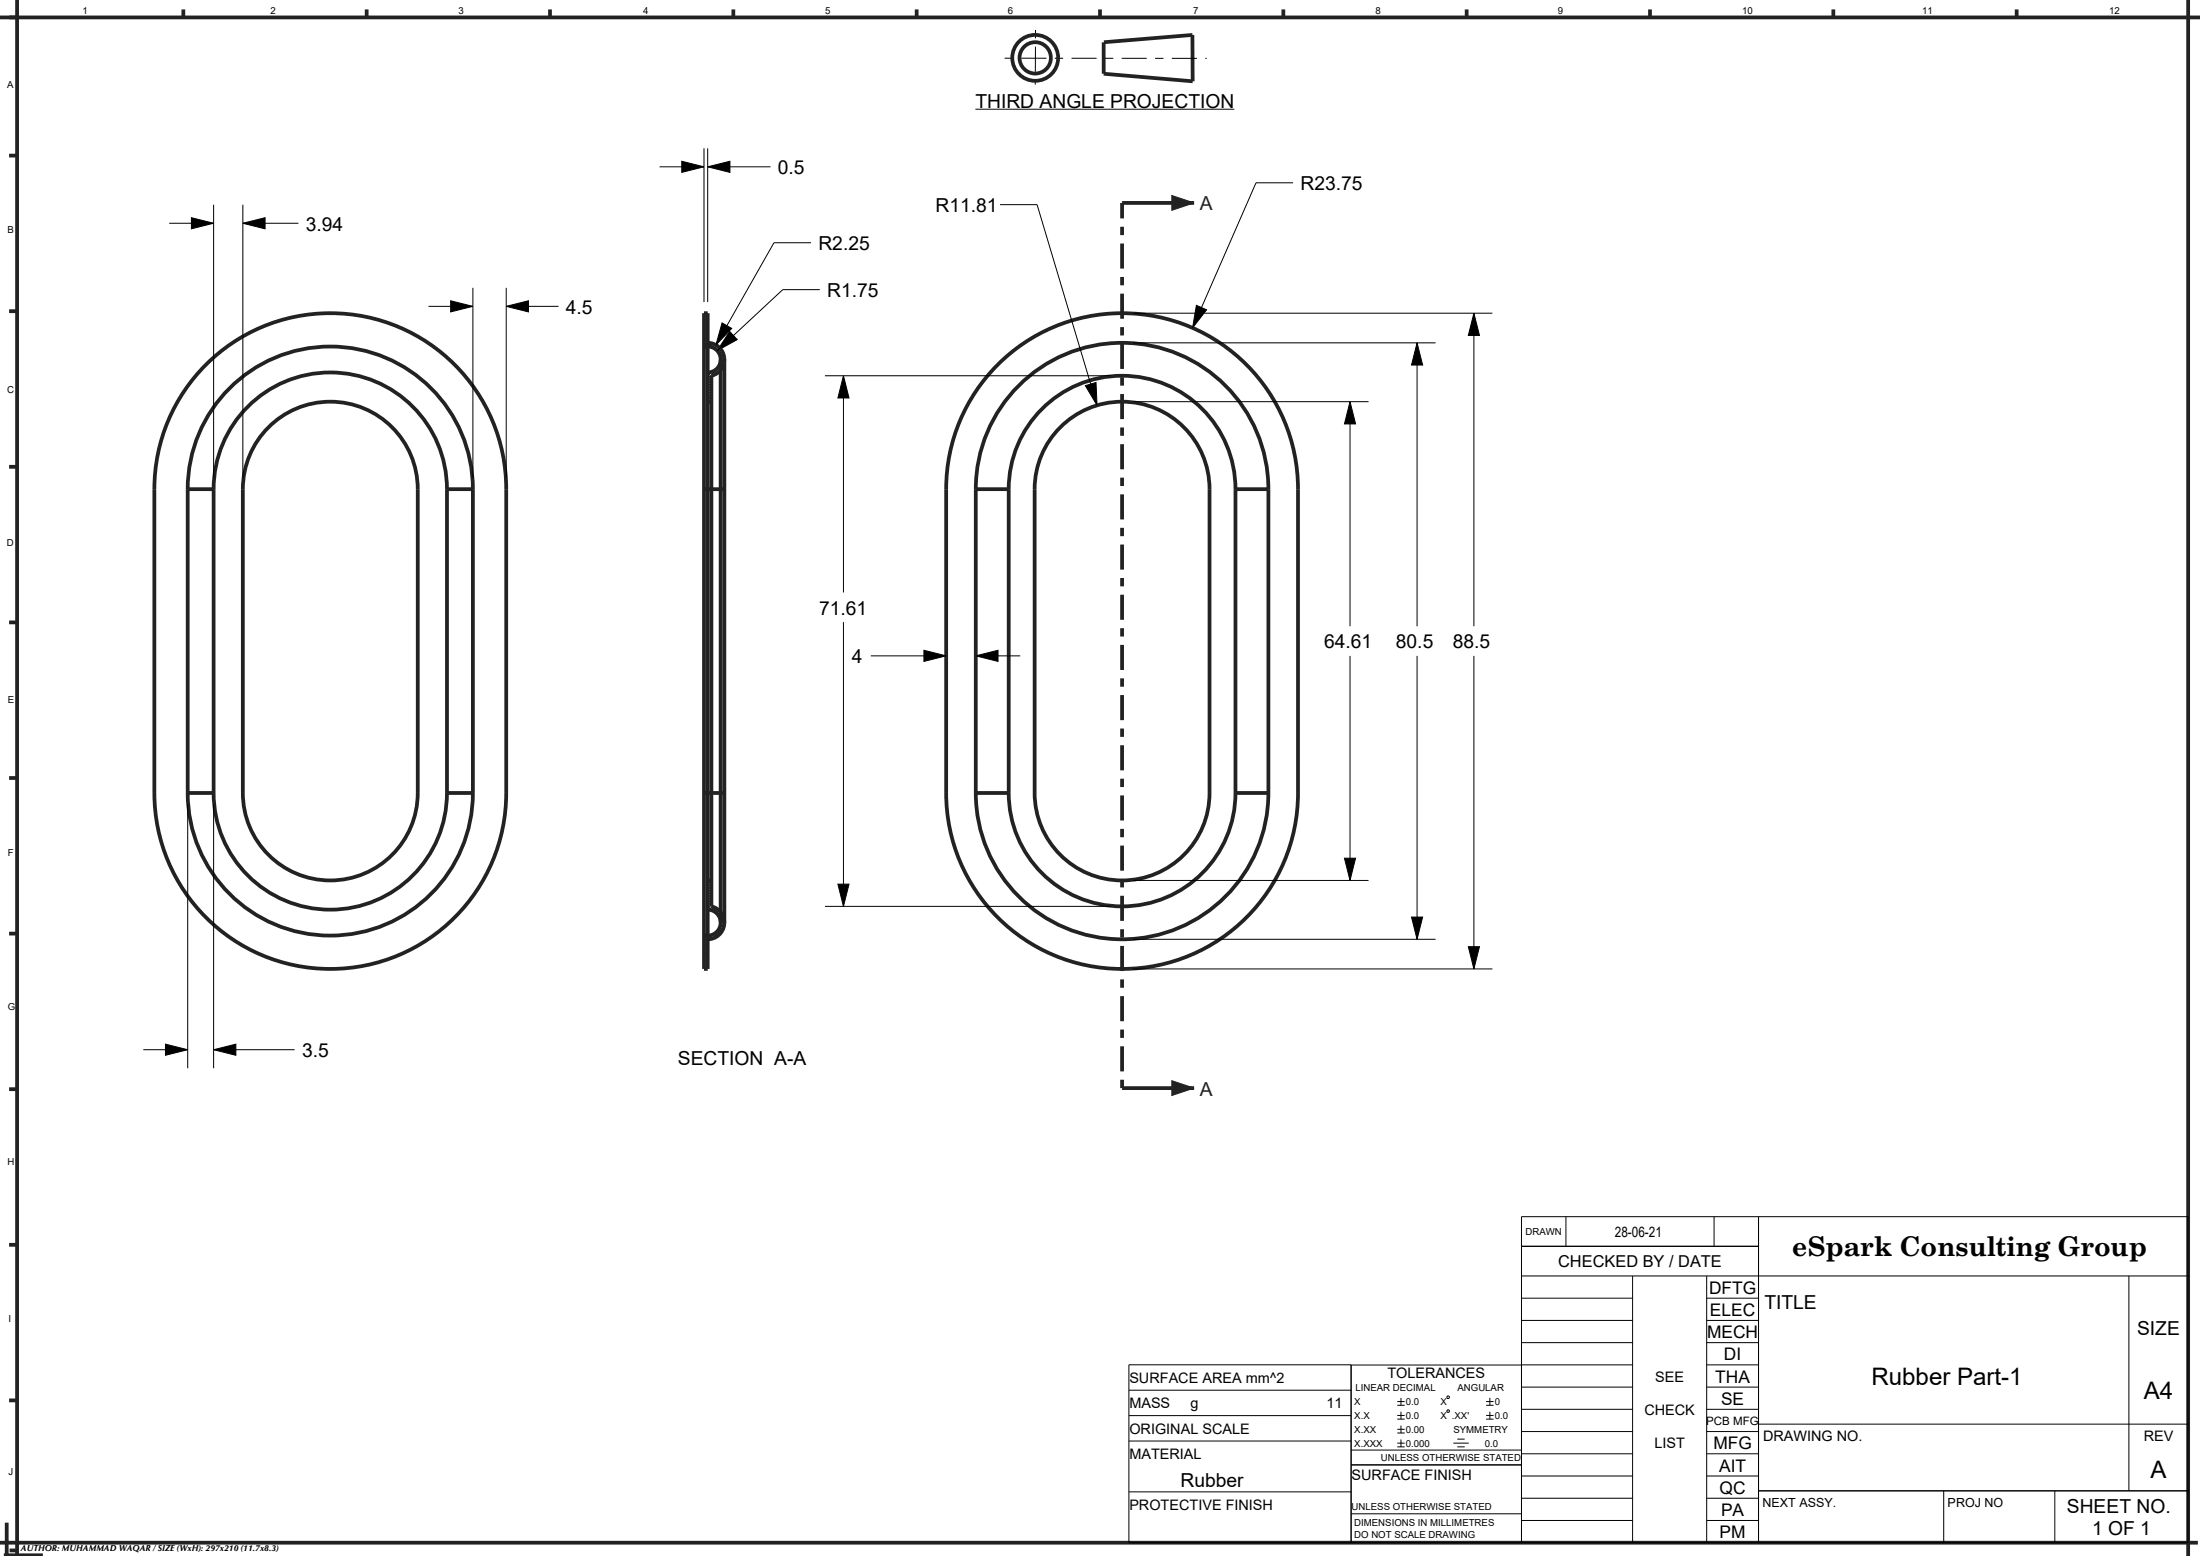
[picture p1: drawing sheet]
<svg xmlns="http://www.w3.org/2000/svg" width="297mm" height="210mm" viewBox="0 0 297 210" stroke-linecap="round" stroke-linejoin="round" font-family="sans-serif">
<path d="M158.2 145.9l3 1-3 1z" fill="#222226"/>
<path d="M158.2 145.9l3 1-3 1z" fill="none" stroke="#222226" stroke-width=".14"/>
<path d="M158.2 26.4l3 1-3 1z" fill="#222226"/>
<path d="M158.2 26.4l3 1-3 1z" fill="none" stroke="#222226" stroke-width=".14"/>
<g fill="none" stroke="#222226" stroke-width=".51">
<path d="M0 2.4h297M1.2 2.4h1.1M2.3 0v210M24.8 1.3v1.1M49.5 1.3v1.1M74.3 1.3v1.1M99 1.3v1.1M123.8 1.3v1.1M148.5 1.3v1.1M149 5.7l12-1v6.3l-12-1.1v-4.2M173.2 1.3v1.1M198 1.3v1.1"/>
<path d="M222.7 1.3v1.1M247.5 1.3v1.1M272.3 1.3v1.1M295.4 0v210M1.2 21h1.1M151.5 27.4h9.7M1.2 42h1.1M27.8 49.2a23.7 23.7 0 0 1 25.9-5.1 23.7 23.7 0 0 1 14.6 21.9v41a23.8 23.8 0 0 1-23.7 23.8 23.8 23.8 0 0 1-23.8-23.8v-41a23.7 23.7 0 0 1 7-16.8zM36.2 57.7a11.8 11.8 0 0 1 12.9-2.6 11.8 11.8 0 0 1 7.3 10.9v41a11.8 11.8 0 0 1-11.8 11.8 11.8 11.8 0 0 1-11.8-11.8v-41a11.8 11.8 0 0 1 3.4-8.3zM95 46.8a1.85 1.85 0 0 1 2.3 1.7M95 42.3h.5v88.5h-.5zM95.5 46.3a2.25 2.25 0 0 1 2.3 2 2.25 2.25 0 0 1-1.8 2.4v71.6a2.25 2.25 0 0 1 1.8 2.5 2.25 2.25 0 0 1-2.3 2"/>
<path d="M95.5 54.2h.5M97.3 48.5a1.75 1.75 0 0 1-1.8 1.8M97.3 48.5v76M97.8 48.5v76M134.7 49.2a23.7 23.7 0 0 1 25.9-5.1 23.7 23.7 0 0 1 14.6 21.9v41a23.7 23.7 0 0 1-23.7 23.8 23.7 23.7 0 0 1-23.8-23.8v-41a23.7 23.7 0 0 1 7-16.8zM143.1 57.7a11.8 11.8 0 0 1 12.9-2.6 11.8 11.8 0 0 1 7.3 10.9v41a11.8 11.8 0 0 1-11.8 11.8 11.8 11.8 0 0 1-11.8-11.8v-41a11.8 11.8 0 0 1 3.4-8.3zM1.2 63h1.1M25.3 66a19.3 19.3 0 0 1 19.3-19.2 19.3 19.3 0 0 1 19.2 19.2M25.3 66h3.5M25.3 66v41M28.8 66a15.7 15.7 0 0 1 15.8-15.7 15.7 15.7 0 0 1 15.7 15.7M28.8 66v41"/>
<path d="M60.3 66h3.5M60.3 66v41M63.8 66v41M95 66h2.8M131.7 66a19.8 19.8 0 0 1 19.8-19.7 19.8 19.8 0 0 1 19.7 19.7M131.7 66v41M131.7 66h4.5M136.2 66a15.3 15.3 0 0 1 15.3-15.3 15.3 15.3 0 0 1 15.3 15.3M136.2 66v41M166.8 66v41M166.8 66h4.4M171.2 66v41"/>
<path d="M1.2 84h1.1M1.2 105h1.1M25.3 107a19.3 19.3 0 0 0 19.3 19.3 19.3 19.3 0 0 0 19.2-19.3M25.3 107h3.5M28.8 107a15.7 15.7 0 0 0 15.8 15.8 15.7 15.7 0 0 0 15.7-15.8M60.3 107h3.5M95 107h2.8M95.5 118.8h.5M131.7 107a19.8 19.8 0 0 0 19.8 19.8 19.8 19.8 0 0 0 19.7-19.8M131.7 107h4.5M136.2 107a15.3 15.3 0 0 0 15.3 15.3 15.3 15.3 0 0 0 15.3-15.3M166.8 107h4.4"/>
<path d="M1.2 126h1.1M95.5 122.8a1.75 1.75 0 0 1 1.8 1.7M97.3 124.5a1.83 1.83 0 0 1-2.3 1.8M1.2 147h1.1M151.5 146.9h9.7M1.2 168h1.1M1.2 189h1.1M.5 209.9h5.3M.9 205.5v4.6M1.3 209.2h1.1M296.7 208.2h-296.7"/>
<circle cx="139.8" cy="7.8" r="3.1"/>
<circle cx="139.8" cy="7.8" r="2.12"/>
</g>
<path d="M151.5 146.9v-119.5" fill="none" stroke="#222226" stroke-width=".51" stroke-dasharray="1.1 1.1 3.4 1.1" stroke-linecap="butt"/>
<g fill="none" stroke="#000" stroke-width=".14">
<path d="M131.7 14.7h34.9M22.8 30.1h6M25.8 29.4l3 .7-3 .8zM28.8 27.6v36.9M32.8 30.1l3-.7v1.5zM32.8 27.6v36.9M32.8 30.1h7.5M63.8 38.8v25.7M68.3 38.8v25.7M89 22.5h6M92 21.8l3 .7-3 .8zM95 20v20.8"/>
<path d="M95.5 22.5l3-.7v1.5zM95.5 20v20.8M95.5 22.5h8.5M109.5 32.8h-5l-7.9 13.8M110.7 39.1h-5l-8.9 8.2M135 27.6h5l8.1 27.1M174.6 24.7h-5l-8.6 19.6M57.8 41.3h6M60.8 40.6l3 .7-3 .8zM68.3 41.3l3-.7v1.5zM68.3 41.3h7.1M95 42.3h.1"/>
<path d="M95.4 42.3l-.4 .3M95.5 42.5l-.5 .5M95.5 42.9l-.5 .5M95.5 43.2l-.5 .5M95.5 43.6l-.5 .5M95.5 43.9l-.5 .5M95.5 44.3l-.5 .5M95.5 44.6l-.5 .5M95.5 45l-.5 .5M95.5 45.4l-.5 .5M95.5 45.7l-.5 .5M95.5 46.1l-.5 .5"/>
<path d="M95.7 50.2l-.2 .2M95.7 46.3l-.5 .5M96 46.3l-.4 .5M96 51l-.5 .5M96 51.3l-.5 .5M96 51.7l-.5 .5M96 52.1l-.5 .5M96 52.4l-.5 .5M96 52.8l-.5 .5M96 53.1l-.5 .5M96 53.5l-.5 .5M96 53.8l-.3 .4"/>
<path d="M96 54.2h.1M96.1 50.1l-.6 .7M96.3 46.4l-.4 .4M96.5 46.5l-.3 .4M96.8 46.7l-.4 .3M97 46.8l-.4 .4M97.2 47l-.4 .3M97.3 47.2l-.3 .3M97.5 47.4l-.4 .4M97.5 43.6l1.3 .7-2.2 2.3zM97.6 49.4l-1.1 1.2M97.6 47.6l-.4 .4"/>
<path d="M97.7 47.9l-.4 .4M97.7 48.9l-2.2 2.2M97.7 48.2l-.4 .5M97.8 48.5l-.6 .6M98.5 44.7l1 1.1-2.7 1.5zM111.4 50.7h38.6M113.9 50.7l.7 3h-1.5zM113.9 50.7v29.3M146.5 52l1.5-.4 .1 3.1zM153 54.2h31.8M153 46.3h40.8M153 42.3h48.5"/>
<path d="M161.5 41.2l1.4 .6-1.9 2.5zM182.3 54.2l.7 3h-1.5zM182.3 54.2v30.3M191.3 46.3l.8 3h-1.5zM191.3 46.3v38.2M199 42.3l.7 3h-1.5zM199 42.3v42.2M113.9 84v38.3M117.6 88.5h10.1M124.7 87.8l3 .7-3 .8zM131.7 88.5l3-.7v1.5zM131.7 88.5h6"/>
<path d="M182.3 88.5v30.3M191.3 88.5v38.3M199 88.5v42.3M25.3 108.5v35.7M28.8 108.5v35.7M95.7 118.8l-.2 .2M96 118.9l-.5 .5M96 119.2l-.5 .5M96 119.6l-.5 .5M96 119.9l-.5 .5M113.1 119.3h1.5l-.7 3zM153 118.8h31.8"/>
<path d="M181.5 115.8h1.5l-.7 3zM95.1 126.3h-.1M95.5 126.3l-.5 .4M95.5 126.9l-.5 .5M95.5 127.3l-.5 .5M95.5 127.6l-.5 .5M95.5 128l-.5 .5M95.5 128.3l-.5 .5M95.5 128.7l-.5 .5M95.5 129.1l-.5 .5M95.5 129.4l-.5 .5M95.5 129.8l-.5 .5"/>
<path d="M95.5 130.1l-.5 .5M95.5 130.5l-.2 .3M95.9 126.2l-.9 .8M96 120.3l-.5 .5M96 120.7l-.5 .5M96 121l-.5 .5M96 121.4l-.5 .5M96 121.7l-.5 .5M96 122.1l-.5 .5M96.1 122.4l-.4 .4M96.4 122.5l-.4 .3M96.4 126l-.7 .7"/>
<path d="M96.6 122.6l-.3 .3M96.9 122.7l-.4 .4M97.1 122.9l-.4 .3M97.2 123.1l-.3 .3M97.4 125.8l-.6 .6M97.4 123.3l-.4 .3M97.5 123.5l-.4 .4M97.6 123.7l-.4 .4M97.7 125.1l-1.6 1.6M97.7 124l-.4 .5M97.8 124.7l-.8 .7M97.8 124.3l-.5 .5"/>
<path d="M111.4 122.3h38.6M153 130.8h48.5M153 126.8h40.8M190.6 123.8h1.5l-.8 3zM198.2 127.8h1.5l-.7 3zM19.3 141.7h6M22.3 140.9l3 .8-3 .7zM28.8 141.7l3-.8v1.5zM28.8 141.7h11M205.4 178.2h15M205.4 175.2h15M205.4 168.2h32"/>
<path d="M211.4 164.2v4M220.4 172.2v36M230.4 178.2h7M230.4 175.2h7M230.4 172.2v36M231.4 164.2v4M237.4 164.2v44M287.4 172.2v29M295.4 172.2h-90M152.4 194.5h30M152.4 191.1h30M152.4 187.6h30"/>
<path d="M182.4 195.7h23M182.4 184.2h23M188.6 194.8h1M188.6 195.3h1M188.6 192.9h1M188.6 193.4h1M188.6 191h1M188.6 191.5h1M188.6 189.2h1M188.6 189.7h1M189.1 188.7v1M189.1 190.5v1"/>
<path d="M189.1 192.4v1M189.1 194.3v1M195.3 190.4l.3-.1 .1 .2-.3 .1zM195.4 188.4l.3 .1-.1 .2h-.3zM196.2 194.8h2.1M196.7 194.2h1M196.7 195.3h1M200.6 191h1M200.6 191.5h1M200.6 189.2h1M200.6 189.7h1M201.1 188.7v1"/>
<path d="M201.1 190.5v1M205.4 199.2h15M205.4 196.2h15M205.4 193.2h15M205.4 190.2h15M205.4 187.2h15M205.4 184.2h15M205.4 181.2h15M205.4 197.7h-23M230.4 199.2h7M230.4 196.2h7M230.4 193.2h7"/>
<path d="M230.4 190.2h7M230.4 187.2h7M230.4 184.2h7M230.4 181.2h7M237.4 192.2h58M152.4 201.3h30M182.4 204.3h23M205.4 208.2v-44h90v44h-143v-24h30v24M205.4 205.2h15M205.4 202.2h15M230.4 205.2h7M230.4 202.2h7"/>
<path d="M237.4 201.2h58M262.4 201.2v7M277.4 201.2v7"/>
</g>
<g fill="#000">
<path d="M25.8 29.4l3 .7-3 .8zM32.8 30.1l3-.7v1.5zM92 21.8l3 .7-3 .8zM95.5 22.5l3-.7v1.5zM60.8 40.6l3 .7-3 .8zM68.3 41.3l3-.7v1.5zM97.5 43.6l1.3 .7-2.2 2.3zM98.5 44.7l1 1.1-2.7 1.5zM113.9 50.7l.7 3h-1.5zM146.5 52l1.5-.4 .1 3.1zM161.5 41.2l1.4 .6-1.9 2.5zM182.3 54.2l.7 3h-1.5z"/>
<path d="M191.3 46.3l.8 3h-1.5zM199 42.3l.7 3h-1.5zM124.7 87.8l3 .7-3 .8zM131.7 88.5l3-.7v1.5zM181.5 115.8h1.5l-.7 3zM113.1 119.3h1.5l-.7 3zM190.6 123.8h1.5l-.8 3zM198.2 127.8h1.5l-.7 3zM22.3 140.9l3 .8-3 .7zM28.8 141.7l3-.8v1.5z"/>
</g>
<path d="M135.6 7.9h27.3M139.8 4v7.4" fill="none" stroke="#000" stroke-width=".14" stroke-dasharray="1.1 1.1 3.4 1.1" stroke-linecap="butt"/>
<text font-size="3.7" x="242" y="169.6">eSpark Consulting Group</text>
<g font-size="3.3">
<text x="252.6" y="187">Rubber Part-1</text>
<text x="289.4" y="188.8">A4</text>
<text x="290.3" y="199.5">A</text>
</g>
<g font-size="2.6">
<text x="131.7" y="14.5">THIRD ANGLE PROJECTION</text>
<text x="105" y="23.5">0.5</text>
<text x="126.3" y="28.6">R11.81</text>
<text x="175.6" y="25.7">R23.75</text>
<text x="41.3" y="31.1">3.94</text>
<text x="110.5" y="33.8">R2.25</text>
<text x="111.7" y="40.1">R1.75</text>
<text x="76.4" y="42.3">4.5</text>
<text x="110.6" y="83">71.61</text>
<text x="115" y="89.5">4</text>
<text x="178.8" y="87.5">64.61</text>
<text x="188.4" y="87.5">80.5</text>
<text x="196.1" y="87.5">88.5</text>
<text x="40.8" y="142.7">3.5</text>
<text x="91.5" y="143.7">SECTION A-A</text>
<text x="238.2" y="176.7">TITLE</text>
<text x="288.5" y="180.2">SIZE</text>
<text x="159.4" y="200.6">Rubber</text>
<text x="279" y="204.2">SHEET NO.</text>
<text x="282.4" y="207.2">1 OF 1</text>
</g>
<g font-size="2.6" fill="#222226">
<text x="162" y="28.4">A</text>
<text x="162" y="147.9">A</text>
</g>
<g font-size="2.3">
<text x="230.7" y="174.6">DFTG</text>
<text x="230.8" y="177.6">ELEC</text>
<text x="230.5" y="180.6">MECH</text>
<text x="232.7" y="183.6">DI</text>
<text x="231.6" y="186.6">THA</text>
<text x="232.3" y="189.6">SE</text>
<text x="231.3" y="195.6">MFG</text>
<text x="232.1" y="198.6">AIT</text>
<text x="232.1" y="201.6">QC</text>
<text x="232.1" y="207.6">PM</text>
<text x="232.3" y="204.6">PA</text>
</g>
<text font-size="2.2" x="210.3" y="171.1">CHECKED BY / DATE</text>
<g font-size="2">
<text x="218" y="167">28-06-21</text>
<text x="187.3" y="186">TOLERANCES</text>
<text x="152.5" y="190.1">MASS</text>
<text x="152.5" y="186.7">SURFACE AREA mm^2</text>
<text x="160.7" y="190.1">g</text>
<text x="179.1" y="190.1">11</text>
<text x="222" y="191">CHECK</text>
<text x="223.4" y="186.5">SEE</text>
<text x="152.5" y="196.9">MATERIAL</text>
<text x="152.5" y="193.5">ORIGINAL SCALE</text>
<text x="223.3" y="195.5">LIST</text>
<text x="238" y="194.5">DRAWING NO.</text>
<text x="289.4" y="194.5">REV</text>
<text x="152.5" y="203.8">PROTECTIVE FINISH</text>
<text x="182.5" y="199.8">SURFACE FINISH</text>
</g>
<g font-size="1.7">
<text x="237.9" y="203.4">NEXT ASSY.</text>
<text x="262.9" y="203.4">PROJ NO</text>
</g>
<text font-size="1.6" x="230.3" y="192.3">PCB MFG</text>
<g font-size="1.3">
<text x="11.1" y="1.9">1</text>
<text x="36.5" y="1.9">2</text>
<text x="61.9" y="1.9">3</text>
<text x="86.8" y="1.9">4</text>
<text x="111.4" y="1.9">5</text>
<text x="136.1" y="1.9">6</text>
<text x="161.1" y="1.9">7</text>
<text x="185.7" y="1.9">8</text>
<text x="210.3" y="1.9">9</text>
<text x="235.2" y="1.9">10</text>
<text x="259.5" y="1.9">11</text>
<text x="284.7" y="1.9">12</text>
<text x="1" y="11.9">A</text>
<text x="1" y="31.5">B</text>
<text x="1" y="53.1">C</text>
<text x=".9" y="73.7">D</text>
<text x="1.1" y="94.9">E</text>
<text x="1.1" y="115.5">F</text>
<text x="1" y="136.3">G</text>
<text x="1" y="157.2">H</text>
<text x="205.9" y="166.7">DRAWN</text>
<text x="1.1" y="178.4">I</text>
<text x="182.8" y="191.5">X.X</text>
<text x="182.8" y="189.7">X</text>
<text x="183" y="187.7">LINEAR DECIMAL</text>
<text x="189.8" y="191.5">0.0</text>
<text x="189.8" y="189.7">0.0</text>
<text x="194.5" y="191.5">X .XX'</text>
<text x="194.5" y="189.7">X</text>
<text x="196.8" y="187.7">ANGULAR</text>
<text x="201.8" y="191.5">0.0</text>
<text x="201.8" y="189.7">0</text>
<text x="182.8" y="195.3">X.XXX</text>
<text x="182.8" y="193.4">X.XX</text>
<text x="186.4" y="197.2">UNLESS OTHERWISE STATED</text>
<text x="189.8" y="195.3">0.000</text>
<text x="189.8" y="193.4">0.00</text>
<text x="196.2" y="193.4">SYMMETRY</text>
<text x="200.5" y="195.3">0.0</text>
<text x="1.2" y="199.1">J</text>
<text x="182.5" y="203.8">UNLESS OTHERWISE STATED</text>
<text x="182.8" y="206">DIMENSIONS IN MILLIMETRES</text>
<text x="182.8" y="207.5">DO NOT SCALE DRAWING</text>
</g>
<text font-size="1.2" x="2.8" y="209.4">AUTHOR: MUHAMMAD WAQAR / SIZE (WxH): 297x210 (11.7x8.3)</text>
</svg>
